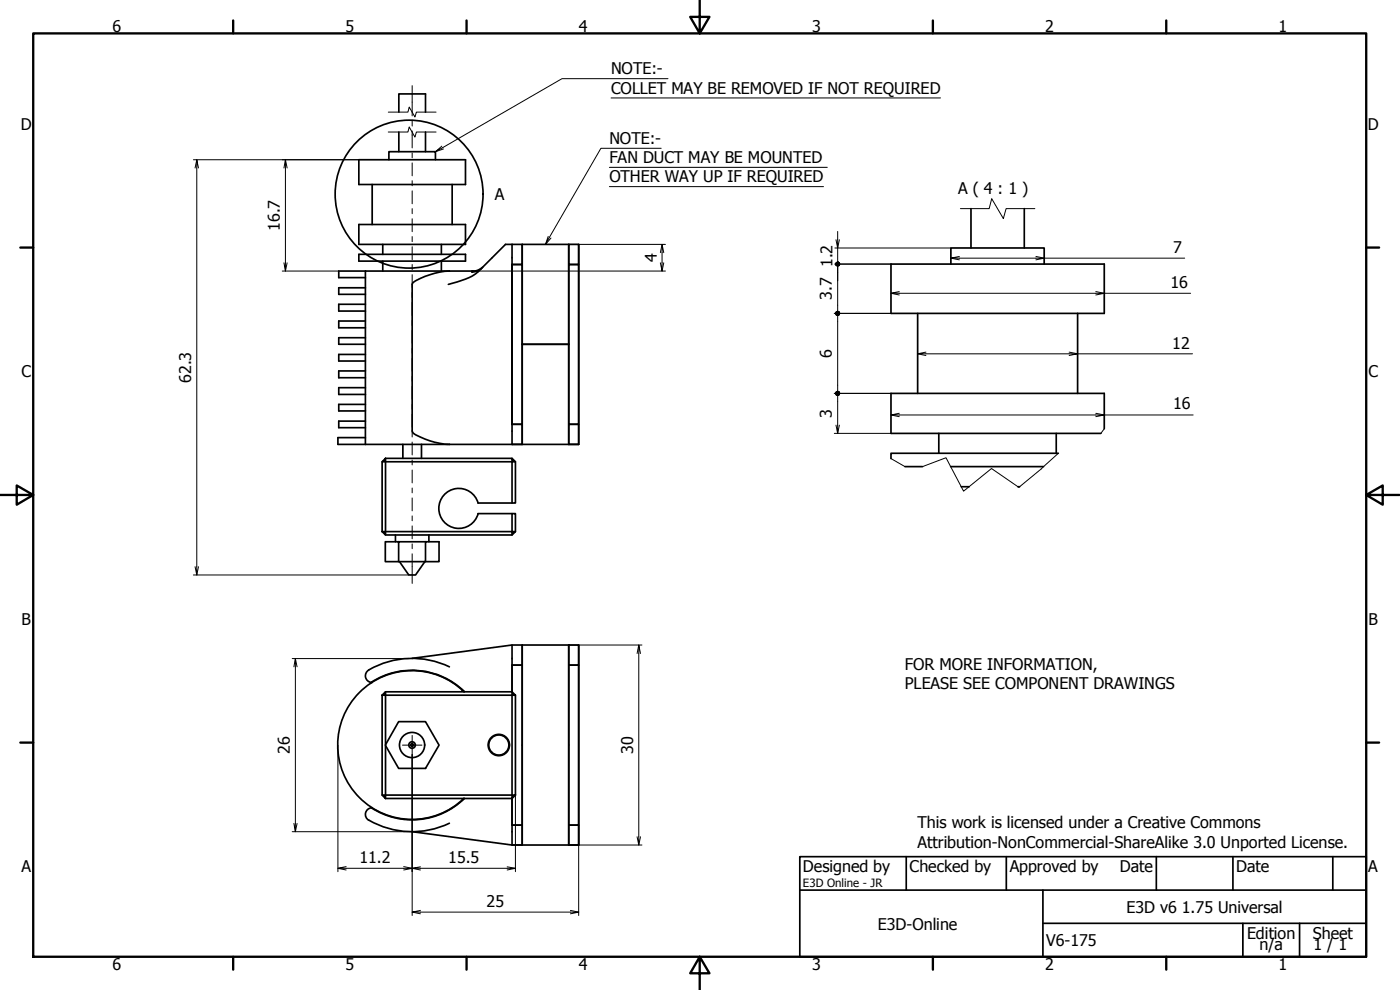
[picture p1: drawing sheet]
<svg xmlns="http://www.w3.org/2000/svg" width="420mm" height="297mm" viewBox="0 0 420 297" stroke-linecap="round" stroke-linejoin="round" font-family="sans-serif">
<!-- layer: Visible (ISO) -->
<g fill="none" stroke="#000" stroke-width=".51">
<path d="M119.7 33.6v-5.4h8v5.4M119.7 39.6v5.9M127.7 39.6v5.9M107.7 47.9h32v7.5h-32zM111.7 55.4v12M116.7 47.9v-2.4h14v2.4M135.7 55.4v12M107.7 67.4h32v5.9h-32zM107.7 76.3h32v2h-32zM114.9 73.3v3M114.9 78.3v3M132.5 73.3v3"/>
<path d="M132.5 78.3v3M153.7 73.3h-2l-8.1 8.2a13.3 13.3 0 0 1-6.3 3.1l-2.7 .7M153.7 79.4h3v47.9h-3zM153.7 73.3v60h3v-6h-3M153.7 73.3h3v6.1h-3M170.7 79.4h3v47.9h-3zM170.7 73.3h3v6.1h-3zM173.7 73.3v60h-38.8M267.4 79.2h64v14.8h-64zM285.4 79.2v-4.8h28v4.8M291.4 62.6v11.8M307.4 62.6v11.8"/>
<path d="M109.7 81.3h25.2M109.7 81.3h-8v2h8M109.7 86.3h-8v2h8M109.7 91.3h-8v2h8M109.7 96.3h-8v2h8M109.7 81.3v52M134.9 81.3a22.2 22.2 0 0 0-11.1 3.6l-.1 44.4 .3 .7a22.8 22.8 0 0 0 10.9 3.3M144.5 80.5a4.2 4.2 0 0 1-2.8 1.1v-.3M144.8 80.2a4.2 4.2 0 0 1-2.8 1.1h-7.1M275.4 94v24M323.4 94v24M109.7 101.3h-8v2h8"/>
<path d="M109.7 106.3h-8v2h8M109.7 111.3h-8v2h8M109.7 116.3h-8v2h8M156.7 103.3v30M156.7 103.3v-30h14v30M156.7 103.3h14M170.7 103.3v30M109.7 133.3h25.2M109.7 121.3h-8v2h8M109.7 126.4h-8v1.9h8M109.7 131.3h-8.3v2h8.3M114.7 138.5v21"/>
<path d="M115.7 137.5v1h-1zM115.7 137.5h38M120.9 133.3v4.2M126.5 133.3v4.2M153.7 137.5l1 1h-1zM153.7 138.5v12.4h1v-12.4M153.7 138.5h-38v21h38M170.7 127.3h3v6h-3zM281.7 130v6M317 130v6M317.6 136h-50.2v1.6M331.4 128.6v-10.6h-64v12h63"/>
<path d="M114.7 159.5h1v1zM143.4 154.1h10.3M153.7 159.5h1l-1 1zM153.7 159.5v-5.4h1v5.4M153.7 150.9h-10.2a6 6 0 0 0-9.3-3.3 6 6 0 0 0 0 9.9 6 6 0 0 0 9.3-3.4M271.6 140h5.3M285.3 140h27.9M288.5 146h2.3M305.5 146h.5M115.7 160.5h38M118.7 160.5v2M119.6 162.5h-4v6h4v-6h8.1"/>
<path d="M119.6 168.5h8.1v-6h4.1v6h-4.1M119.9 168.5l2.8 4h2l2.8-4M128.7 160.5v2M123.7 197.5l30-4v14.1M153.7 193.5h3v6.1h-3M170.7 193.5v60M170.7 193.5h-14v60M170.7 193.5h3v6.1h-3zM170.7 199.6h3v48h-3zM173.7 193.5v60h-3M110.7 201a2 2 0 0 0-1 2.2 2 2 0 0 0 1.7 1.6M111.4 204.7a22.4 22.4 0 0 1 28 2.8"/>
<path d="M111.4 204.8h.3M114.7 208.6l1-1v1zM114.7 208.6v30M115.7 207.6h38M119.6 216.5h8.1l4.1 7.1-4.1 7h-8.1l-4-7zM134.9 200.1a26 26 0 0 0-24.2 .9M138.6 206.9l.7 .7M139.2 207.5a22.3 22.3 0 0 0-31.4 .3 22.3 22.3 0 0 0 0 31.4 22.3 22.3 0 0 0 31.4 .4M153.7 207.6l1 1h-1zM153.7 207.6v-8h3v48h-3v-8M154.7 208.6v30M114.7 238.6h1v1z"/>
<path d="M115.7 223.4v-14.8h38v30h-38v-14.9M115.7 239.6h38M139.3 239.6l-.7 .5M139.4 239.6a22.4 22.4 0 0 1-28 2.8h.3M153.7 239.6v13.9l-30-4M153.7 238.6h1l-1 1zM110.7 246.1a26 26 0 0 0 24.2 .9M111.4 242.4a2 2 0 0 0-1.7 1.6 2 2 0 0 0 1 2.1M153.7 247.6h3v5.9h-3h17M170.7 247.6h3v5.9h-3z"/>
<circle cx="123.7" cy="223.5" r="3.8"/>
<circle cx="123.7" cy="223.5" r=".98"/>
<circle cx="123.7" cy="223.5" r=".41"/>
<circle cx="149.7" cy="223.5" r="3.2"/>
<circle cx="149.7" cy="223.5" r="3"/>
</g>
<!-- layer: Break Line (JIS) -->
<path d="M116.5 39.6h5.9l.4-1.5 1.7 3 .5-1.5h5.9M116.5 33.6h5.9l.4-1.5 1.7 3 .5-1.5h5.9M288.2 62.6h8.7l.7-3 3.5 6 .8-3h8.7M267.4 137.6l4.2 2.4M317.6 136l-5.1 4.7-6.7 5.5-8.2-5.6-8.4 6.8-5.3-10.1-7 2.7M331.4 128.6l-1 1.4" fill="none" stroke="#000" stroke-width=".3"/>
<!-- layer: Detail Boundary (JIS) -->
<circle cx="122.8" cy="58.2" r="22.2" fill="none" stroke="#000" stroke-width=".51"/>
<!-- layer: Border (ISO) -->
<g fill="none" stroke="#000" stroke-width=".7">
<path d="M10 10h400v277.1h-400zM70 6.1v3.9M140 6.1v3.9M210 0v10l-2.9-4.9h5.8l-2.9 4.9M280 6.1v3.9M350 6.1v3.9M6.1 74.3h3.9M410 74.3h3.9M0 148.5h10l-5-2.8v5.7l5-2.9M410 148.5l5 2.9v-5.7l-5 2.8h10M6.1 222.8h3.9M410 222.8h3.9"/>
<path d="M70 287.1v3.8M140 287.1v3.8M210 287.1l2.9 4.9h-5.8l2.9-4.9v9.9M280 287.1v3.8M350 287.1v3.8"/>
</g>
<!-- layer: Title (ISO) -->
<path d="M240 257h170v30.1h-170zM272 257v10.1M302 257v10.1M347 257v10.1M370 257v10.1M400 257v10.1M240 267.1h170M313 277h97M313 267.1v20M373 277v10.1M390 277v10.1" fill="none" stroke="#000" stroke-width=".51"/>
<!-- layer: Centerline (ISO) -->
<g fill="none" stroke="#000" stroke-width=".3">
<path d="M123.7 25.7v9.1M123.7 36.3v1.5M123.7 39.3v5.1M123.7 45.9v1.5M123.7 48.9v3.9M123.7 54.2v1.5M123.7 57.3v3.8M123.7 62.6v1.5M123.7 65.6v3.9M123.7 71v1.5M123.7 74v3.9M123.7 79.4v1.5"/>
<path d="M123.7 82.4v3.9M123.7 87.7v1.6M123.7 90.7v4M123.7 96.1v1.5M123.7 99.1v3.9M123.7 104.5v1.5M123.7 107.5v3.9M123.7 112.9v1.5M123.7 115.9v3.8M123.7 121.3v1.5M123.7 124.3v3.8M123.7 129.7v1.4"/>
<path d="M123.7 132.6v3.9M123.7 138v1.5M123.7 141v3.9M123.7 146.4v1.5M123.7 149.4v3.9M123.7 154.8v1.5M123.7 157.8v3.9M123.7 163.2v1.4M123.7 166.2v8.9"/>
</g>
<!-- layer: Center Mark (ISO) -->
<path d="M120.8 223.6h5.8M123.7 220.6v5.8" fill="none" stroke="#000" stroke-width=".3"/>
<!-- layer: Dimension (ISO) -->
<g fill="none" stroke="#000" stroke-width=".3">
<path d="M58 47.9h49.7M59.1 47.9l-.6 2.5M59.6 50.4l-.5-2.5v124.6l-.6-2.5M85.7 47.9l-.5 2.5M86.2 50.4l-.5-2.5v33.4l-.5-2.4M86.2 78.9l-.5 2.4M170.7 73.3h29M198.7 73.3l-.5 2.5M199.2 75.8l-.5-2.5v8l-.5-2.4M199.2 78.9l-.5 2.4M250.6 79.2h16.8M250.6 74.4h34.8"/>
<path d="M251.4 69.5v4.9l-.5-2.5M251.4 79.9v13.5M251.9 71.9l-.5 2.5v4.8M285.4 77.5l2.5 .5M287.9 76.9l-2.5 .6h28l-2.5 .5M310.9 76.9l2.5 .6h42.1M84.7 81.3h17M141.7 81.3h58M250.4 94h17M251.4 94.7v22.7M267.4 88l2.5 .5M269.9 87.5l-2.5 .5h64l-2.5 .5"/>
<path d="M328.9 87.5l2.5 .5h25.9M250.4 118h17M251.4 118.7v11.3l-.5-2.4M275.4 106.2l2.5 .5M277.9 105.6l-2.5 .6h48l-2.5 .5M320.9 105.6l2.5 .6h34.5M250.4 130h17M251.9 127.6l-.5 2.4M267.4 124.5l2.5 .5M269.9 124l-2.5 .5h64l-2.5 .5M328.9 124l2.5 .5h26.7M58 172.5h64.7"/>
<path d="M59.6 170l-.5 2.5M87.7 197.6h35M88.6 197.6l-.4 2.5M170.7 193.5h22M191.7 193.5l-.5 2.6M192.2 196.1l-.5-2.6v60l-.5-2.4M89.2 200.1l-.6-2.5v51.9l-.4-2.4M101.4 223.6v37.9M123.7 226.4v48.3M154.7 238.6v22.9M87.7 249.5h36M89.2 247.1l-.6 2.4"/>
<path d="M170.7 253.5h22M173.7 247.6v27.1M192.2 251.1l-.5 2.4M101.4 260.5l2.5 .5M103.9 260l-2.5 .5h22.3l-2.5 .5M121.2 260l5 1M123.7 273.7l2.5 .5M126.2 273.2l-2.5 .5h50l-2.5 .5M126.2 260.1l-2.5 .4h31l-2.5 .5M152.2 260.1l2.5 .4M171.2 273.2l2.5 .5"/>
</g>
<!-- layer: Symbol (ISO) -->
<path d="M183.4 29.4h98.9M200.5 23.6h-31.8l-38 21.9 1.9-1.6M133.1 44.7l-2.4 .8M182.9 50.2h65.4M182.9 56h64.2M198.4 44.5h-18.1l-16.6 28.8 .8-2.4M165.4 71.4l-1.7 1.9" fill="none" stroke="#000" stroke-width=".3"/>
<!-- layer: Dimension (ISO) -->
<g fill="#000" stroke="#000" stroke-width=".3">
<path d="M251 78.8l.4-.2-.6 .6zM250.8 79.2l.6-.6-.4 1.1zM251.4 78.6v1.3l-.4-.2zM251.4 78.6l.4 1.1-.4 .2zM251.4 78.6l.6 .6-.2 .5zM251.4 78.6l.4 .2 .2 .4zM251.4 78.6l.4 .2zM251 93.6l.4-.2-.6 .6zM250.8 94l.6-.6-.4 1.1zM251.4 93.4v1.3l-.4-.2zM251.4 93.4l.4 1.1-.4 .2zM251.4 93.4l.6 .6-.2 .5z"/>
<path d="M251.4 93.4l.4 .2 .2 .4zM251.4 93.4l.4 .2zM252 94l-.2 .5-.4 .2zM251.8 93.6l.2 .4-.6 .7zM251.4 93.4l.4 .2-.4 1.1zM251 93.6l.4-.2v1.3zM251 93.6l.4 1.1-.6-.7zM250.8 94l.6 .7-.4-.2zM251 94.5l.4 .2zM251 117.6l.4-.2-.6 .6zM250.8 118l.6-.6-.4 1.1zM251.4 117.4v1.3l-.4-.2z"/>
<path d="M251.4 117.4l.4 1.1-.4 .2zM251.4 117.4l.6 .6-.2 .5zM251.4 117.4l.4 .2 .2 .4zM251.4 117.4l.4 .2zM252 118l-.2 .5-.4 .2zM251.8 117.6l.2 .4-.6 .7zM251.4 117.4l.4 .2-.4 1.1zM251 117.6l.4-.2v1.3zM251 117.6l.4 1.1-.6-.7zM250.8 118l.6 .7-.4-.2zM251 118.5l.4 .2z"/>
</g>
<g font-size="4.8">
<text x="33.7" y="9.6">6</text>
<text x="103.7" y="9.6">5</text>
<text x="173.7" y="9.6">4</text>
<text x="243.7" y="9.6">3</text>
<text x="313.7" y="9.6">2</text>
<text x="383.7" y="9.6">1</text>
<text x="183.4" y="22.3">NOTE:-</text>
<text x="183.4" y="28.1">COLLET MAY BE REMOVED IF NOT REQUIRED</text>
<text x="6.2" y="38.9">D</text>
<text x="410.5" y="38.9">D</text>
<text x="182.9" y="43.2">NOTE:-</text>
<text x="182.9" y="48.9">FAN DUCT MAY BE MOUNTED</text>
<text x="148.5" y="60">A</text>
<text x="182.9" y="54.7">OTHER WAY UP IF REQUIRED</text>
<text x="287.6" y="58.2">A ( 4 : 1 )</text>
<text x="84" y="69.3" transform="rotate(-90 84 69.3)">16.7</text>
<text x="352.1" y="75.9">7</text>
<text x="197.1" y="78.7" transform="rotate(-90 197.1 78.7)">4</text>
<text x="249.8" y="80.2" transform="rotate(-90 249.8 80.2)">1.2</text>
<text x="249.7" y="90" transform="rotate(-90 249.7 90)">3.7</text>
<text x="351.3" y="86.3">16</text>
<text x="249.7" y="107.4" transform="rotate(-90 249.7 107.4)">6</text>
<text x="351.8" y="104.6">12</text>
<text x="6.4" y="113.1">C</text>
<text x="410.7" y="113.1">C</text>
<text x="57.3" y="114.9" transform="rotate(-90 57.3 114.9)">62.3</text>
<text x="249.7" y="125.3" transform="rotate(-90 249.7 125.3)">3</text>
<text x="352" y="122.9">16</text>
<text x="6.4" y="187.4">B</text>
<text x="410.7" y="187.4">B</text>
<text x="271.5" y="201.1">FOR MORE INFORMATION,</text>
<text x="271.5" y="206.9">PLEASE SEE COMPONENT DRAWINGS</text>
<text x="87" y="226.2" transform="rotate(-90 87 226.2)">26</text>
<text x="190" y="226.2" transform="rotate(-90 190 226.2)">30</text>
<text x="275.3" y="248.5">This work is licensed under a Creative Commons</text>
<text x="275.3" y="254.3">Attribution-NonCommercial-ShareAlike 3.0 Unported License.</text>
<text x="6.4" y="261.7">A</text>
<text x="107.9" y="258.9">11.2</text>
<text x="134.5" y="258.9">15.5</text>
<text x="241" y="261.7">Designed by</text>
<text x="273" y="261.7">Checked by</text>
<text x="303" y="261.7">Approved by</text>
<text x="336" y="261.5">Date</text>
<text x="371" y="261.5">Date</text>
<text x="410.7" y="261.7">A</text>
<text x="146" y="272">25</text>
<text x="338.1" y="273.9">E3D v6</text>
<text x="354.7" y="273.9">1.75 Universal</text>
<text x="263.5" y="279.1">E3D-Online</text>
<text x="374.3" y="281.7">Edition</text>
<text x="394" y="281.7">Sheet</text>
<text x="314" y="283.8">V6-175</text>
<text x="378" y="285">n/a</text>
<text x="394.2" y="285">1 / 1</text>
<text x="33.7" y="290.9">6</text>
<text x="103.7" y="290.9">5</text>
<text x="173.7" y="290.9">4</text>
<text x="243.7" y="290.9">3</text>
<text x="313.7" y="290.9">2</text>
<text x="383.7" y="290.9">1</text>
</g>
<text font-size="3.4" x="241" y="266">E3D Online - JR</text>
</svg>
